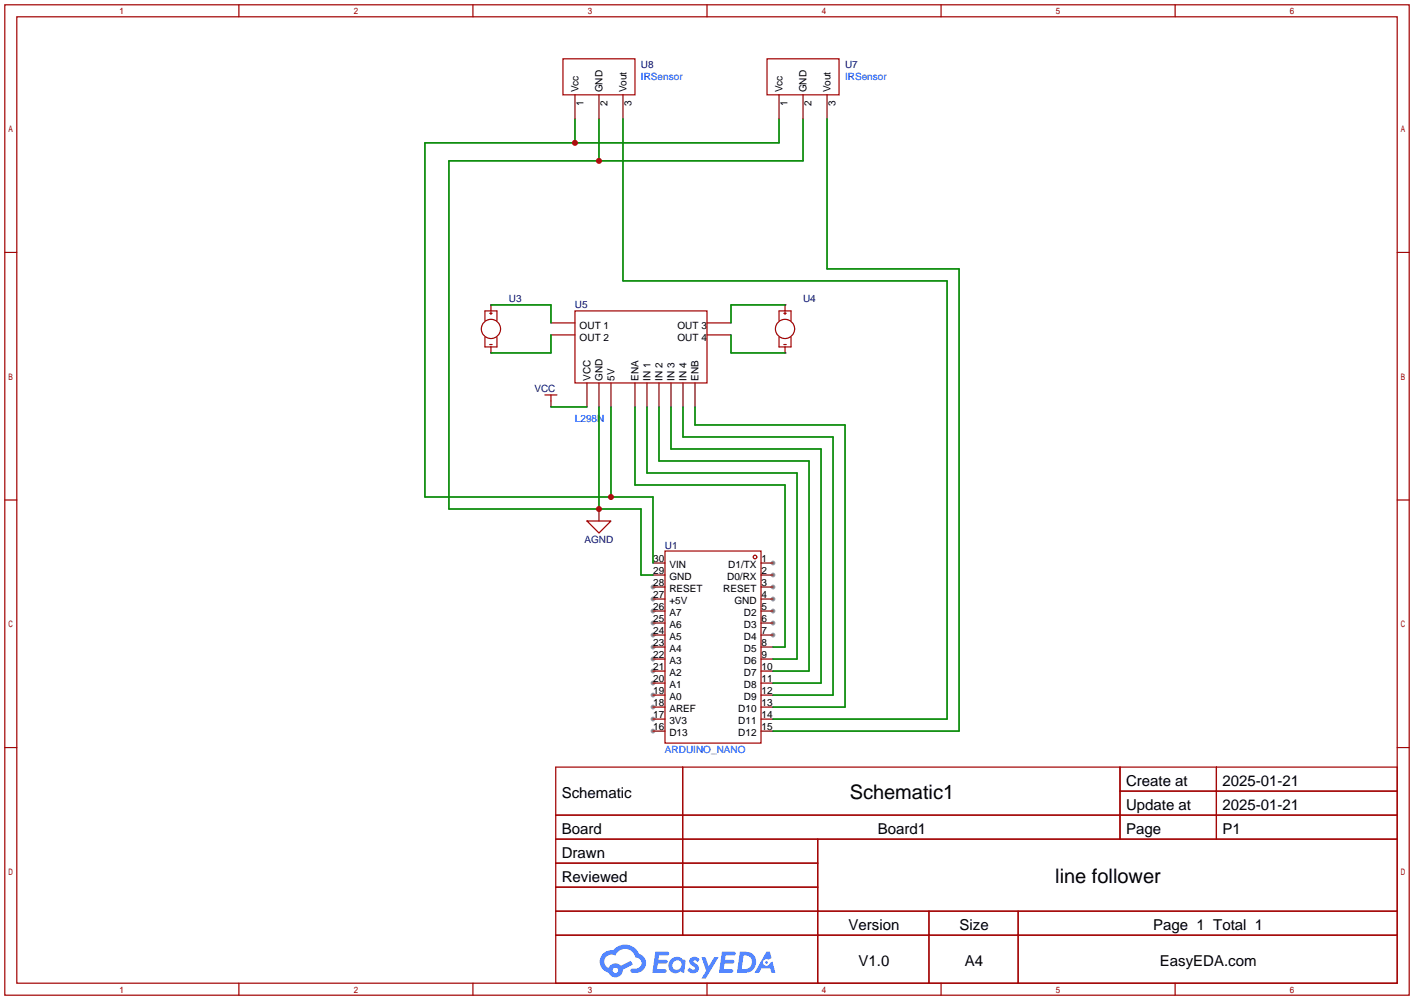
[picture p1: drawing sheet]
<svg xmlns="http://www.w3.org/2000/svg" width="299mm" height="212mm" viewBox="0 0 299 212" stroke-linecap="round" stroke-linejoin="round" font-family="sans-serif">
<g fill="#999">
<circle cx="163.6" cy="119.1" r=".51"/>
<circle cx="163.6" cy="121.7" r=".51"/>
<circle cx="163.6" cy="124.2" r=".51"/>
<circle cx="163.6" cy="126.7" r=".51"/>
<circle cx="163.6" cy="129.3" r=".51"/>
<circle cx="163.6" cy="131.8" r=".51"/>
<circle cx="163.6" cy="134.4" r=".51"/>
<circle cx="138.2" cy="154.7" r=".51"/>
<circle cx="138.2" cy="152.1" r=".51"/>
<circle cx="138.2" cy="149.6" r=".51"/>
<circle cx="138.2" cy="147.1" r=".51"/>
<circle cx="138.2" cy="144.5" r=".51"/>
<circle cx="138.2" cy="142" r=".51"/>
<circle cx="138.2" cy="139.4" r=".51"/>
<circle cx="138.2" cy="136.9" r=".51"/>
<circle cx="138.2" cy="134.4" r=".51"/>
<circle cx="138.2" cy="131.8" r=".51"/>
<circle cx="138.2" cy="129.3" r=".51"/>
<circle cx="138.2" cy="126.7" r=".51"/>
<circle cx="138.2" cy="124.2" r=".51"/>
</g>
<g fill="none" stroke="#a10000" stroke-width=".25">
<path d="M1 1h297.2v209.6h-297.2zM3.6 3.6h292.1v204.4h-292.1zM50.5 1v2.6M100.1 1v2.6M149.6 1v2.6M199.1 1v2.6M248.7 1v2.6M1 53.4h2.6M295.7 53.4h2.5M1 105.8h2.6M295.7 105.8h2.5M1 158.2h2.6"/>
<path d="M295.7 158.2h2.5M117.6 162.3h178.1v45.7h-178.1zM117.6 172.5h178.1M117.6 177.5h178.1M144.5 162.3v35.6M173 177.5v30.5M237 162.3v15.2M237 167.4h58.7M257.4 162.3v15.2M117.6 182.6h55.4M117.6 192.8h178.1M117.6 187.7h55.4"/>
<path d="M117.6 197.9h178.1M196.6 192.8v15.2M215.4 192.8v15.2M50.5 208v2.6M100.1 208v2.6M149.6 208v2.6M199.1 208v2.6M248.7 208v2.6"/>
</g>
<g fill="#5487ff">
<path d="M146.2 202.7a1.3 1.3 0 0 1 1.8 .3l-.4 .6a.54 .54 0 0 0-.9-.2l.1 .2a1.34 1.34 0 0 1 1 1.8 1.47 1.47 0 0 1-2.4-.1l.5-.6 .8 .5a.31 .31 0 0 0 .4-.3 .31 .31 0 0 0-.3-.4 1.12 1.12 0 0 1-.6-1.8z"/>
<path d="M148.5 202.5h.8l.7 2 1.1-2h1l-2.8 4.6h-.9l1-1.7z"/>
<path d="M138.7 201.4h1.6a1.31 1.31 0 0 1 1.3 .2 .4 .4 0 0 1-.4 .5l-1.8 .1-.1 .9h1.7a.4 .4 0 0 1 .3 .4 .4 .4 0 0 1-.4 .4h-1.7l-.2 1.2h1.4a.46 .46 0 0 1 .5 0 .46 .46 0 0 1 .1 .5l-.3 .2h-2.7z"/>
<path d="M152.8 201.4h1.6a1.32 1.32 0 0 1 1.3 .2 .39 .39 0 0 1-.4 .5l-1.7 .1-.2 .9h1.7a.4 .4 0 0 1 .3 .4 .4 .4 0 0 1-.4 .4h-1.7l-.2 1.2h1.4a.46 .46 0 0 1 .5 0 .46 .46 0 0 1 .1 .5l-.3 .2h-2.7z"/>
<path d="M162.2 201.4h.7l.4 1.3-.7 .4a.75 .75 0 0 0-1.1 .3 .75 .75 0 0 0 .5 1 .75 .75 0 0 0 .9-.7l.6-.2 .6 2.3h-.9l-.2-.9h-1.9l-.5 .9h-.9z"/>
<path d="M156.6 201.4l-.7 4.4h1.5a2.27 2.27 0 0 0 2.6-2.2 2.27 2.27 0 0 0-2.7-2.2zM157.3 202.1a1.5 1.5 0 0 1 1.8 1.6 1.5 1.5 0 0 1-1.9 1.4h-.3z"/>
<path d="M142 203a1.6 1.6 0 0 0-.3 2.3 1.6 1.6 0 0 0 2.3 .2l.8 .3 .3-2.4-.2-.3-.4-.1a1.58 1.58 0 0 0-2.5 0zM142.6 203.5a.98 .98 0 0 1 1.6 .4 .98 .98 0 0 1-1.1 1.3 .94 .94 0 0 1-.8-.7 .94 .94 0 0 1 .3-1z"/>
<path d="M127.6 201.8a2.37 2.37 0 0 0 1.2 4 1.54 1.54 0 0 0 1.7 1 1.54 1.54 0 0 0 1.3-1.6l2.1-1.1-.4-.8-2.1 1a1.57 1.57 0 0 0-2.6 .5 1.5 1.5 0 0 1-.7-2.1 1.5 1.5 0 0 1 2.1-.5 2.23 2.23 0 0 1 2.3-1.4 2.23 2.23 0 0 1 2 1.8 1.16 1.16 0 0 1 1.3 1.1 1.16 1.16 0 0 1-1.1 1.2h-.7a.47 .47 0 0 0-.6 .4 .47 .47 0 0 0 .4 .5 2.17 2.17 0 0 0 2.6-.9 2.17 2.17 0 0 0-.4-2.7l-.8-.4a3.2 3.2 0 0 0-5.4-.7l-1.2 .1zM129.7 205.3a.58 .58 0 0 1 1.1 0 .58 .58 0 0 1-1.1 0z"/>
<circle cx="162.2" cy="203.6" r=".28"/>
</g>
<g fill="none" stroke="#a10000" stroke-width=".25">
<path d="M119.1 12.4h15.3v7.7h-15.3zM162.3 12.4h15.2v7.7h-15.2zM102.6 67.8v-2h2.6v2M102.6 71.4v2h2.6v-2M103.6 66.3h.5M103.6 72.9h.5M103.9 64.5v1.3M103.9 66v.5M103.9 73.4v1.3M121.7 65.8h27.9v15.2h-27.9zM164.8 67.8v-2h2.6v2M164.8 71.4v2h2.6v-2"/>
<path d="M165.9 66.3h.5M165.9 72.9h.5M166.1 64.5v1.3M166.1 66v.5M166.1 73.4v1.3M115.3 83.6h2.6M116.6 83.6v1.2M124.2 110.2h5.1l-2.6 2.6zM140.7 116.6h20.3v40.6h-20.3z"/>
<circle cx="103.9" cy="69.6" r="2.03"/>
<circle cx="166.1" cy="69.6" r="2.03"/>
<circle cx="159.8" cy="117.9" r=".38"/>
</g>
<g fill="none" stroke="#870000" stroke-width=".25">
<path d="M121.7 20.1v5M126.7 20.1v5M131.8 20.1v5M164.8 20.1v5M169.9 20.1v5M175 20.1v5M103.9 64.5h.1M103.9 74.7h.1M116.6 68.3h5.1M116.6 70.9h5.1M149.6 68.3h5.1M149.6 70.9h5.1"/>
<path d="M166.1 64.5h.1M166.1 74.7h.1M116.6 84.8v1.3M124.2 81v5.1M126.7 81v5.1M129.3 81v5.1M134.4 81v5.1M136.9 81v5.1M139.4 81v5.1M142 81v5.1M144.5 81v5.1M147.1 81v5.1"/>
<path d="M126.7 107.7v2.5M138.2 119.1h2.5M161 119.1h2.6M138.2 121.7h2.5M138.2 124.2h2.5M138.2 126.7h2.5M138.2 129.3h2.5M138.2 131.8h2.5M138.2 134.4h2.5M138.2 136.9h2.5M138.2 139.4h2.5M161 121.7h2.6"/>
<path d="M161 124.2h2.6M161 126.7h2.6M161 129.3h2.6M161 131.8h2.6M161 134.4h2.6M161 136.9h2.6M161 139.4h2.6M138.2 142h2.5M138.2 144.5h2.5M138.2 147.1h2.5M138.2 149.6h2.5M138.2 152.1h2.5"/>
<path d="M138.2 154.7h2.5M161 142h2.6M161 144.5h2.6M161 147.1h2.6M161 149.6h2.6M161 152.1h2.6M161 154.7h2.6"/>
</g>
<g fill="none" stroke="#008700" stroke-width=".25">
<path d="M121.7 25.1v5.1M126.7 25.1v8.9M131.8 25.1v34.3h68.6v92.7h-36.8M164.8 25.1v5.1h-74.9v75h48.3v13.9M169.9 25.1v8.9h-74.9v73.7h40.6v14h2.6M175 25.1v31.8h27.9v97.8h-39.3M103.9 64.5h12.7v3.8M116.6 70.9v3.8h-12.7M154.7 70.9v3.8h11.4M166.1 64.5h-11.4v3.8M116.6 86.1h7.6M126.7 86.1v21.6"/>
<path d="M129.3 86.1v19.1M134.4 86.1v16.5h31.7v34.3h-2.5M136.9 86.1v14h31.8v39.3h-5.1M139.4 86.1v11.4h31.8v44.5h-7.6M142 86.1v8.9h31.7v49.5h-10.1M144.5 86.1v6.4h31.8v54.6h-12.7M147.1 86.1v3.8h31.7v59.7h-15.2"/>
</g>
<g fill="#c00">
<circle cx="126.7" cy="107.7" r=".63"/>
<circle cx="126.7" cy="34" r=".63"/>
<circle cx="129.3" cy="105.2" r=".63"/>
<circle cx="121.7" cy="30.2" r=".63"/>
</g>
<g font-size="4.2">
<text x="179.8" y="169.1">Schematic1</text>
<text x="223.3" y="186.9">line follower</text>
</g>
<g font-size="3.2">
<text x="238.3" y="166.3">Create at</text>
<text x="258.7" y="166.3">2025-01-21</text>
<text x="118.9" y="168.8">Schematic</text>
<text x="238.3" y="171.4">Update at</text>
<text x="258.7" y="171.4">2025-01-21</text>
<text x="118.9" y="176.4">Board</text>
<text x="185.7" y="176.4">Board1</text>
<text x="238.3" y="176.4">Page</text>
<text x="258.7" y="176.4">P1</text>
<text x="118.9" y="181.5">Drawn</text>
<text x="118.9" y="186.6">Reviewed</text>
<text x="179.5" y="196.8">Version</text>
<text x="203" y="196.8">Size</text>
<text x="244" y="196.8">Page 1 Total 1</text>
<text x="181.7" y="204.4">V1.0</text>
<text x="204.2" y="204.4">A4</text>
<text x="245.4" y="204.4">EasyEDA.com</text>
</g>
<g font-size="2.1" fill="#000080">
<text x="135.6" y="14.5">U8</text>
<text x="178.8" y="14.5">U7</text>
<text x="107.7" y="64">U3</text>
<text x="121.7" y="65.3">U5</text>
<text x="169.9" y="64">U4</text>
<text x="113.1" y="83">VCC</text>
<text x="123.7" y="114.8">AGND</text>
<text x="140.7" y="116.1">U1</text>
</g>
<g font-size="2.1" fill="#00f">
<text x="135.6" y="17">IRSensor</text>
<text x="178.8" y="17">IRSensor</text>
<text x="121.7" y="89.4">L298N</text>
<text x="140.7" y="159.2">ARDUINO_NANO</text>
</g>
<g font-size="2.1">
<text x="122.4" y="19.6" transform="rotate(-90 122.4 19.6)">Vcc</text>
<text x="123.4" y="22.5" transform="rotate(-90 123.4 22.5)">1</text>
<text x="127.5" y="19.6" transform="rotate(-90 127.5 19.6)">GND</text>
<text x="128.5" y="22.5" transform="rotate(-90 128.5 22.5)">2</text>
<text x="132.6" y="19.6" transform="rotate(-90 132.6 19.6)">Vout</text>
<text x="133.6" y="22.5" transform="rotate(-90 133.6 22.5)">3</text>
<text x="165.6" y="19.6" transform="rotate(-90 165.6 19.6)">Vcc</text>
<text x="166.6" y="22.5" transform="rotate(-90 166.6 22.5)">1</text>
<text x="170.7" y="19.6" transform="rotate(-90 170.7 19.6)">GND</text>
<text x="171.7" y="22.5" transform="rotate(-90 171.7 22.5)">2</text>
<text x="175.8" y="19.6" transform="rotate(-90 175.8 19.6)">Vout</text>
<text x="176.8" y="22.5" transform="rotate(-90 176.8 22.5)">3</text>
<text x="122.7" y="69.6">OUT 1</text>
<text x="143.4" y="69.6">OUT 3</text>
<text x="122.7" y="72.1">OUT 2</text>
<text x="143.4" y="72.1">OUT 4</text>
<text x="124.9" y="80.5" transform="rotate(-90 124.9 80.5)">VCC</text>
<text x="127.5" y="80.5" transform="rotate(-90 127.5 80.5)">GND</text>
<text x="130" y="80.5" transform="rotate(-90 130 80.5)">5V</text>
<text x="135.1" y="80.5" transform="rotate(-90 135.1 80.5)">ENA</text>
<text x="137.6" y="80.5" transform="rotate(-90 137.6 80.5)">IN 1</text>
<text x="140.2" y="80.5" transform="rotate(-90 140.2 80.5)">IN 2</text>
<text x="142.7" y="80.5" transform="rotate(-90 142.7 80.5)">IN 3</text>
<text x="145.2" y="80.5" transform="rotate(-90 145.2 80.5)">IN 4</text>
<text x="147.8" y="80.5" transform="rotate(-90 147.8 80.5)">ENB</text>
<text x="138.2" y="118.8">30</text>
<text x="161.2" y="118.8">1</text>
<text x="138.2" y="123.9">28</text>
<text x="138.2" y="121.4">29</text>
<text x="141.7" y="125.2">RESET</text>
<text x="141.7" y="122.6">GND</text>
<text x="141.7" y="120.1">VIN</text>
<text x="153" y="125.2">RESET</text>
<text x="153.9" y="122.6">D0/RX</text>
<text x="154.1" y="120.1">D1/TX</text>
<text x="161.2" y="121.4">2</text>
<text x="161.2" y="123.9">3</text>
<text x="138.2" y="131.5">25</text>
<text x="138.2" y="129">26</text>
<text x="138.2" y="126.4">27</text>
<text x="141.7" y="130.3">A7</text>
<text x="141.7" y="127.7">+5V</text>
<text x="155.4" y="127.7">GND</text>
<text x="157.4" y="130.3">D2</text>
<text x="161.2" y="126.4">4</text>
<text x="161.2" y="129">5</text>
<text x="161.2" y="131.5">6</text>
<text x="138.2" y="136.6">23</text>
<text x="138.2" y="134.1">24</text>
<text x="141.7" y="137.9">A4</text>
<text x="141.7" y="135.3">A5</text>
<text x="141.7" y="132.8">A6</text>
<text x="157.4" y="132.8">D3</text>
<text x="157.4" y="135.3">D4</text>
<text x="157.4" y="137.9">D5</text>
<text x="161.2" y="134.1">7</text>
<text x="161.2" y="136.6">8</text>
<text x="138.2" y="141.7">21</text>
<text x="138.2" y="139.1">22</text>
<text x="141.7" y="143">A2</text>
<text x="141.7" y="140.4">A3</text>
<text x="157.4" y="140.4">D6</text>
<text x="157.4" y="143">D7</text>
<text x="161.2" y="139.1">9</text>
<text x="161.2" y="141.7">10</text>
<text x="138.2" y="149.3">18</text>
<text x="138.2" y="146.8">19</text>
<text x="138.2" y="144.2">20</text>
<text x="141.7" y="148">A0</text>
<text x="141.7" y="145.5">A1</text>
<text x="157.4" y="145.5">D8</text>
<text x="157.4" y="148">D9</text>
<text x="161.2" y="144.2">11</text>
<text x="161.2" y="146.8">12</text>
<text x="161.2" y="149.3">13</text>
<text x="138.2" y="154.4">16</text>
<text x="138.2" y="151.8">17</text>
<text x="141.7" y="155.7">D13</text>
<text x="141.7" y="153.1">3V3</text>
<text x="141.7" y="150.6">AREF</text>
<text x="156.2" y="150.6">D10</text>
<text x="156.2" y="153.1">D11</text>
<text x="156.2" y="155.7">D12</text>
<text x="161.2" y="151.8">14</text>
<text x="161.2" y="154.4">15</text>
</g>
</svg>
